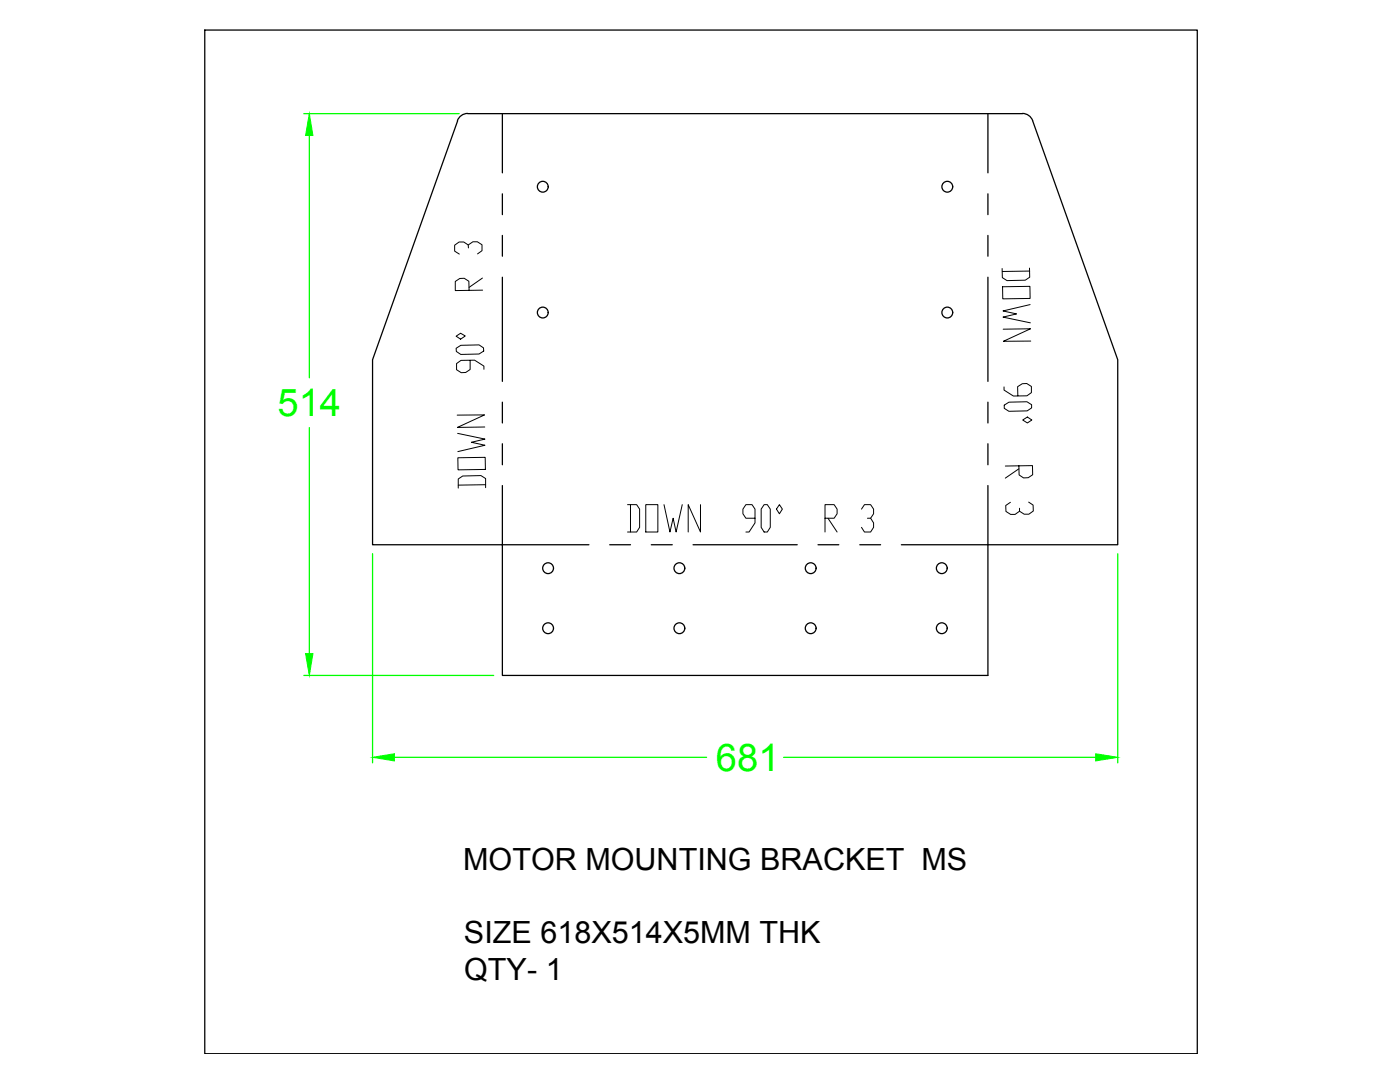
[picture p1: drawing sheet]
<svg xmlns="http://www.w3.org/2000/svg" width="279mm" height="216mm" viewBox="0 0 279 216" stroke-linecap="round" stroke-linejoin="round" font-family="sans-serif">
<!-- layer: 0 -->
<g fill="none" stroke="#000" stroke-width=".25">
<path d="M40.9 6h198v204.3h-198zM93.3 22.6a2.05 2.05 0 0 0-2 1.5l-16.9 47.7v36.9h25.9v26.1h96.9v-37.9M93.4 22.7h110.7M100.3 22.7v11.8M100.3 38.7v4.1M197.2 22.7v11.8M197.2 38.7v4.1M204 22.6a2.15 2.15 0 0 1 2.1 1.5l17 47.7v36.9h-43.2M100.3 55.3v20.8M197.2 47v4.1M197.2 55.3v20.8M100.3 96.9v11.8h17.2"/>
<path d="M138.3 108.7h20.8"/>
<circle cx="108.3" cy="37.3" r="1.08"/>
<circle cx="189.1" cy="37.3" r="1.08"/>
<circle cx="108.3" cy="62.4" r="1.08"/>
<circle cx="189.1" cy="62.4" r="1.08"/>
<circle cx="109.4" cy="113.4" r="1.08"/>
<circle cx="135.6" cy="113.4" r="1.08"/>
<circle cx="161.8" cy="113.4" r="1.08"/>
<circle cx="188" cy="113.4" r="1.08"/>
<circle cx="109.4" cy="125.4" r="1.08"/>
<circle cx="135.6" cy="125.4" r="1.08"/>
<circle cx="161.8" cy="125.4" r="1.08"/>
<circle cx="188" cy="125.4" r="1.08"/>
</g>
<path d="M60.6 22.7h31M61.7 27v48.4M61.7 85.3v45.1M74.4 110.5v41.7M223.1 110.5v41.7M60.6 134.8h37.9M78.7 151.1h62.3M156.4 151.1h62.3" fill="none" stroke="#0f0" stroke-width=".25"/>
<g fill="#0f0" stroke="#0f0" stroke-width=".2">
<path d="M61.7 22.7l.8 4.3h-1.5z"/>
<path d="M61 130.4h1.5l-.8 4.4z"/>
<path d="M74.4 151.1l4.3-.7v1.4z"/>
<path d="M218.7 150.4l4.4 .7-4.4 .7z"/>
</g>
<text font-size="10.6" x="207.4" y="103.7" transform="rotate(-90 207.4 103.7)">DOWN 90° R 3</text>
<text font-size="10.1" x="98.1" y="98.8" transform="rotate(-90 98.1 98.8)">DOWN 90° R 3</text>
<text font-size="9.3" x="124.2" y="107.2">DOWN 90° R 3</text>
<g font-size="7.6" fill="#0f0">
<text x="55.4" y="83">514</text>
<text x="142.9" y="153.8">681</text>
</g>
<g font-size="6.1">
<text x="92.4" y="173.6">MOTOR MOUNTING BRACKET MS</text>
<text x="92.6" y="188.2">SIZE 618X514X5MM THK</text>
<text x="92.6" y="195.6">QTY- 1</text>
</g>
</svg>
